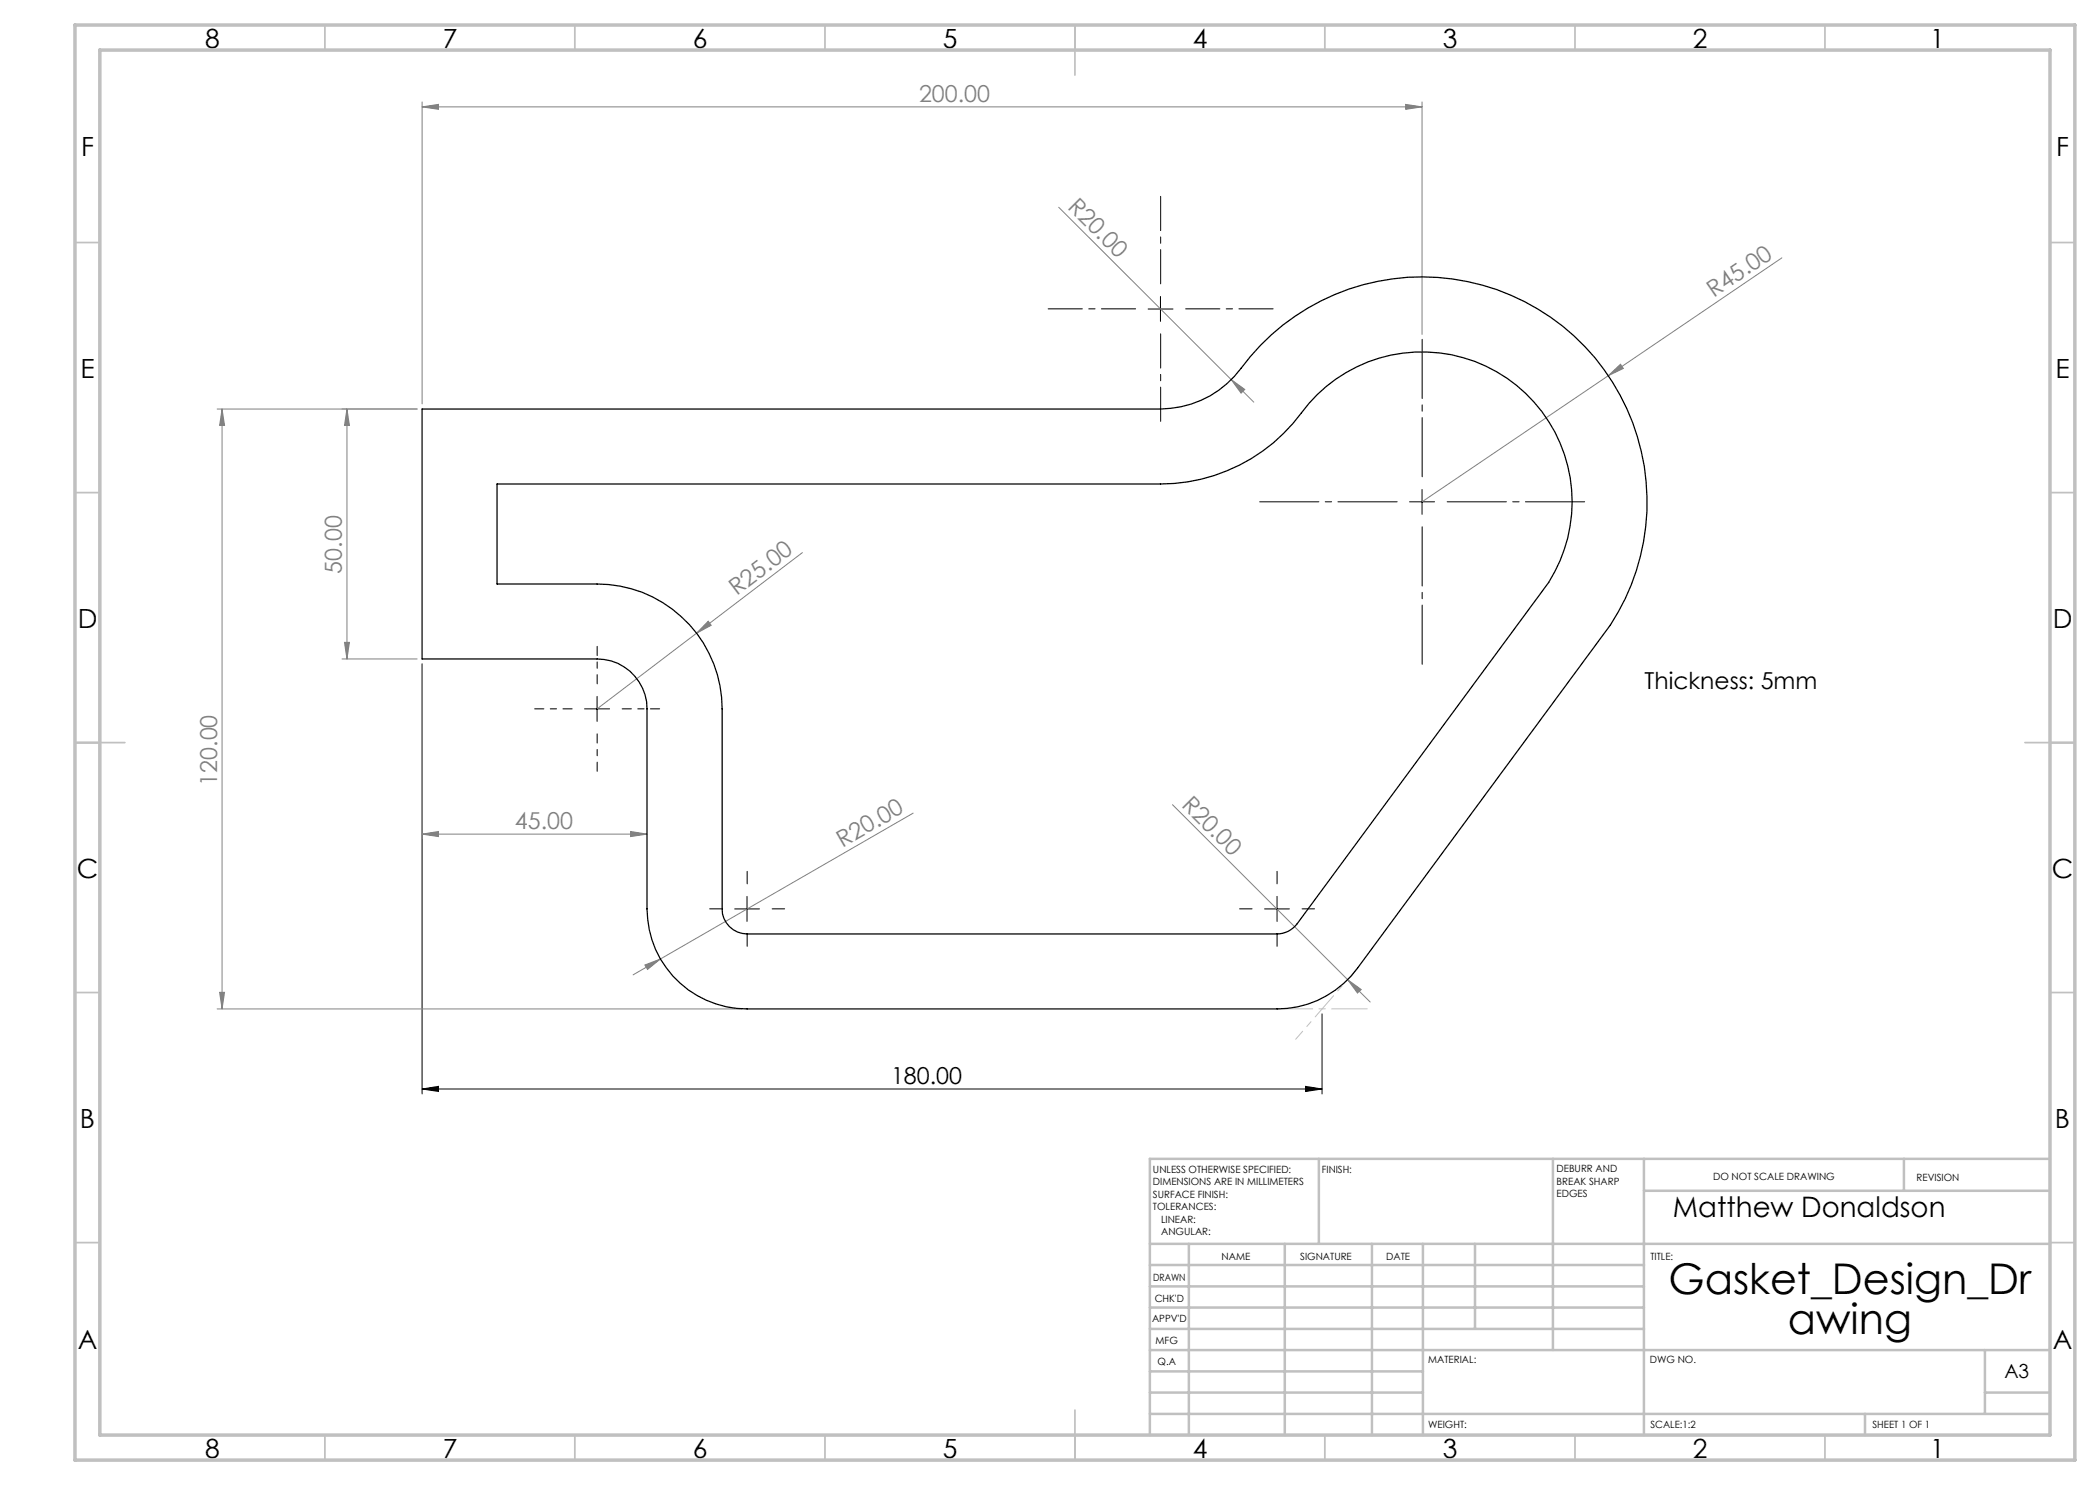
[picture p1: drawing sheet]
<svg xmlns="http://www.w3.org/2000/svg" width="420mm" height="297mm" viewBox="0 0 420 297" stroke-linecap="round" stroke-linejoin="round" font-family="sans-serif">
<g fill="none" stroke="#000" stroke-width=".2">
<path d="M232.1 59.3v5M229.6 61.8h5M284.4 97.9v5M281.9 100.4h5M84.4 132.8v86M119.4 139.3v5M116.9 141.8h5M149.4 179.3v5M255.4 179.3v5M146.9 181.8h5M252.9 181.8h5M84.4 217.8l3.3-.5v1z"/>
<path d="M84.4 217.8h180M261.1 217.3l3.3 .5-3.3 .5zM264.4 202.8v16"/>
</g>
<g fill="none" stroke="#808080" stroke-width=".2">
<path d="M84.4 21.4l3.3-.5v1zM84.4 20.4v60.4M84.4 21.4h200M281.1 20.9l3.3 .5-3.3 .5zM284.4 20.4v46.5M211.7 41.4l34.5 34.5M356.4 51.6l-34.7 23.5M246.2 75.9l2.8 2-.8 .7zM246.2 75.9l4.6 4.5M321.7 75.1l2.4-2.3 .6 .9zM321.7 75.1l-37.3 25.3M43.4 81.8h40"/>
<path d="M44.4 81.8l.5 3.3h-1zM44.4 81.8v120M69.4 81.8l.5 3.3h-1zM69.4 81.8v50M160.5 110.5l-41.1 31.3M68.4 131.8h15M68.9 128.5h1l-.5 3.3zM84.4 132.8v35M141.6 124.2l.6 .9-2.9 1.5zM84.4 166.8l3.3-.5v1zM84.4 166.8h45M126.1 166.3l3.3 .5-3.3 .5z"/>
<path d="M182.6 162.6l-50.5 29.2M234.5 160.9l35 35M43.9 198.5h1l-.5 3.3zM129 193l3.1-1.2-2.6 2.1zM132.1 191.8l-5.5 3.2M269.5 195.9l2.7 2-.7 .7zM269.5 195.9l4.5 4.5M43.4 201.8h105"/>
</g>
<path d="M232.1 56.8v-17.5M227.1 61.8h-17.5M232.1 66.8v17.5M237.1 61.8h17.5" fill="none" stroke="#000" stroke-width=".2" stroke-dasharray="15.2 1.3 1.3 1.3" stroke-dashoffset="8.4"/>
<path d="M284.4 95.4v-27.5M279.4 100.4h-27.5M284.4 105.4v27.5M289.4 100.4h27.5" fill="none" stroke="#000" stroke-width=".2" stroke-dasharray="15.2 1.3 1.3 1.3" stroke-dashoffset="3.4"/>
<path d="M149.4 176.8v-2.5M255.4 176.8v-2.5M144.4 181.8h-2.5M149.4 186.8v2.5M154.4 181.8h2.5M250.4 181.8h-2.5M255.4 186.8v2.5M260.4 181.8h2.5" fill="none" stroke="#000" stroke-width=".2" stroke-dasharray="15.2 1.3 1.3 1.3"/>
<path d="M119.4 136.8v-7.5M114.4 141.8h-7.5M119.4 146.8v7.5M124.4 141.8h7.5" fill="none" stroke="#000" stroke-width=".2" stroke-dasharray="15.2 1.3 1.3 1.3" stroke-dashoffset="13.4"/>
<path d="M271.5 193.6l-7.1 8.2" fill="none" stroke="#c0c0c0" stroke-width=".2" stroke-dasharray="15.2 1.3 1.3 1.3" stroke-dashoffset="11.8"/>
<path d="M264.4 201.8l-5.3 6.1" fill="none" stroke="#c0c0c0" stroke-width=".2" stroke-dasharray="15.2 1.3 1.3 1.3" stroke-dashoffset="13.1"/>
<path d="M255.4 201.8h18.1" fill="none" stroke="#c0c0c0" stroke-width=".2" stroke-dasharray="15.2 1.3 1.3 1.3" stroke-dashoffset="8.1"/>
<g fill="none" stroke="#c0c0c0" stroke-width=".35">
<path d="M65 5v5M115 5v5M165 5v5M215 5v10M265 5v5M315 5v5M365 5v5M15 48.5h5M410 48.5h5M15 98.5h5M410 98.5h5M15 148.5h10"/>
<path d="M405 148.5h10M15 198.5h5M410 198.5h5M15 248.5h5M410 248.5h5M65 287v5M115 287v5M165 287v5M215 282v10M265 287v5M315 287v5M365 287v5"/>
</g>
<g fill="none" stroke="#c0c0c0" stroke-width=".5">
<path d="M263.8 231.8v17M310.6 231.8v38.2M328.8 231.8v55.2M328.8 238.2h81.2M380.8 231.8v6.4M410 231.8h-180v55.2M230 248.8h180M230 257.3h98.8M230 253h98.8M237.8 248.8v38.2M257 248.8v38.2M274.4 248.8v38.2"/>
<path d="M284.6 248.8v38.2M295 248.8v17M230 265.8h98.8M230 261.5h98.8M230 278.5h54.6M230 274.3h54.6M230 270h180M397 278.5h13M397 270v12.8M230 282.8h180M373 282.8v4.2"/>
</g>
<path d="M15 5h400v287h-400zM20 10h390v277h-390z" fill="none" stroke="#c0c0c0" stroke-width=".7"/>
<path d="M261.1 217.3l3.3 .5-3.3 .5zM84.4 217.8l3.3-.5v1z" fill="#000"/>
<g fill="#808080">
<path d="M269.5 195.9l2.7 2-.7 .7z"/>
<path d="M246.2 75.9l2.8 2-.8 .7z"/>
<path d="M129 193l3.1-1.2-2.6 2.1z"/>
<path d="M321.7 75.1l2.4-2.3 .6 .9z"/>
<path d="M141.6 124.2l.6 .9-2.9 1.5z"/>
<path d="M281.1 20.9l3.3 .5-3.3 .5zM84.4 21.4l3.3-.5v1z"/>
<path d="M84.4 166.8l3.3-.5v1zM126.1 166.3l3.3 .5-3.3 .5z"/>
<path d="M68.9 128.5h1l-.5 3.3zM69.4 81.8l.5 3.3h-1z"/>
<path d="M44.4 81.8l.5 3.3h-1zM43.9 198.5h1l-.5 3.3z"/>
</g>
<path d="M84.4 81.8h147.7a20.2 20.2 0 0 0 16.1-8.1 45 45 0 0 1 61.9-10.3 45 45 0 0 1 12 61.6l-50.6 68.6a20 20 0 0 1-16.1 8.2h-106a20 20 0 0 1-20-20v-40a10 10 0 0 0-10-10h-35zM99.4 96.8h132.7a35.1 35.1 0 0 0 28.2-14.2 30 30 0 0 1 41.1-7 30 30 0 0 1 8.3 40.9l-50.3 68.2a5 5 0 0 1-4 2.1h-106a5 5 0 0 1-5-5v-40a25 25 0 0 0-25-25h-20z" fill="none" stroke="#000" stroke-width=".25"/>
<g font-size="8.5">
<text x="333.7" y="258.8">Gasket_Design_Dr</text>
<text x="357.6" y="266.9">awing</text>
</g>
<text font-size="5.6" x="334.6" y="243.4">Matthew Donaldson</text>
<g font-size="5.3">
<text x="41" y="9.5">8</text>
<text x="88.5" y="9.5">7</text>
<text x="138.5" y="9.5">6</text>
<text x="188.5" y="9.5">5</text>
<text x="238.5" y="9.5">4</text>
<text x="288.5" y="9.5">3</text>
<text x="338.5" y="9.5">2</text>
<text x="386" y="9.5">1</text>
<text x="16.2" y="31.3">F</text>
<text x="411.2" y="31.3">F</text>
<text x="16.1" y="75.5">E</text>
<text x="411.1" y="75.5">E</text>
<text x="15.5" y="125.5">D</text>
<text x="410.5" y="125.5">D</text>
<text x="15.4" y="175.5">C</text>
<text x="410.4" y="175.5">C</text>
<text x="16" y="225.5">B</text>
<text x="411" y="225.5">B</text>
<text x="15.5" y="269.8">A</text>
<text x="410.5" y="269.8">A</text>
<text x="41" y="291.5">8</text>
<text x="88.5" y="291.5">7</text>
<text x="138.5" y="291.5">6</text>
<text x="188.5" y="291.5">5</text>
<text x="238.5" y="291.5">4</text>
<text x="288.5" y="291.5">3</text>
<text x="338.5" y="291.5">2</text>
<text x="386" y="291.5">1</text>
</g>
<g font-size="4.7" fill="#808080">
<text x="183.8" y="20.3">200.00</text>
<text x="213.4" y="41.6" transform="rotate(45 213.4 41.6)">R20.00</text>
<text x="342.8" y="59.6" transform="rotate(-34 342.8 59.6)">R45.00</text>
<text x="68.4" y="114.7" transform="rotate(-90 68.4 114.7)">50.00</text>
<text x="147.3" y="119.3" transform="rotate(-37 147.3 119.3)">R25.00</text>
<text x="43.4" y="157.1" transform="rotate(-90 43.4 157.1)">120.00</text>
<text x="236.1" y="161.1" transform="rotate(45 236.1 161.1)">R20.00</text>
<text x="103" y="165.8">45.00</text>
<text x="168.5" y="169.6" transform="rotate(-30 168.5 169.6)">R20.00</text>
</g>
<g font-size="4.7">
<text x="328.9" y="137.9">Thickness: 5mm</text>
<text x="178.2" y="216.8">180.00</text>
</g>
<text font-size="3.9" x="400.9" y="275.5">A3</text>
<g font-size="2">
<text x="230.6" y="234.6">UNLESS OTHERWISE SPECIFIED:</text>
<text x="230.6" y="237.1">DIMENSIONS ARE IN MILLIMETERS</text>
<text x="230.6" y="239.6">SURFACE FINISH:</text>
<text x="264.4" y="234.6">FINISH:</text>
<text x="311.3" y="234.5">DEBURR AND</text>
<text x="311.3" y="237">BREAK SHARP</text>
<text x="311.3" y="239.5">EDGES</text>
<text x="342.6" y="236">DO NOT SCALE DRAWING</text>
<text x="383.3" y="236.2">REVISION</text>
<text x="230.6" y="242.1">TOLERANCES:</text>
<text x="232.2" y="244.6">LINEAR:</text>
<text x="232.2" y="247.1">ANGULAR:</text>
<text x="244.3" y="252">NAME</text>
<text x="260" y="251.9">SIGNATURE</text>
<text x="277.2" y="251.9">DATE</text>
<text x="330.1" y="251.9">TITLE:</text>
<text x="230.6" y="256.1">DRAWN</text>
<text x="230.9" y="260.3">CHK'D</text>
<text x="230.4" y="264.4">APPV'D</text>
<text x="231.1" y="268.8">MFG</text>
<text x="231.5" y="273">Q.A</text>
<text x="285.6" y="272.5">MATERIAL:</text>
<text x="330" y="272.5">DWG NO.</text>
<text x="285.6" y="285.5">WEIGHT:</text>
<text x="330.1" y="285.6">SCALE:1:2</text>
<text x="374.5" y="285.6">SHEET 1 OF 1</text>
</g>
</svg>
